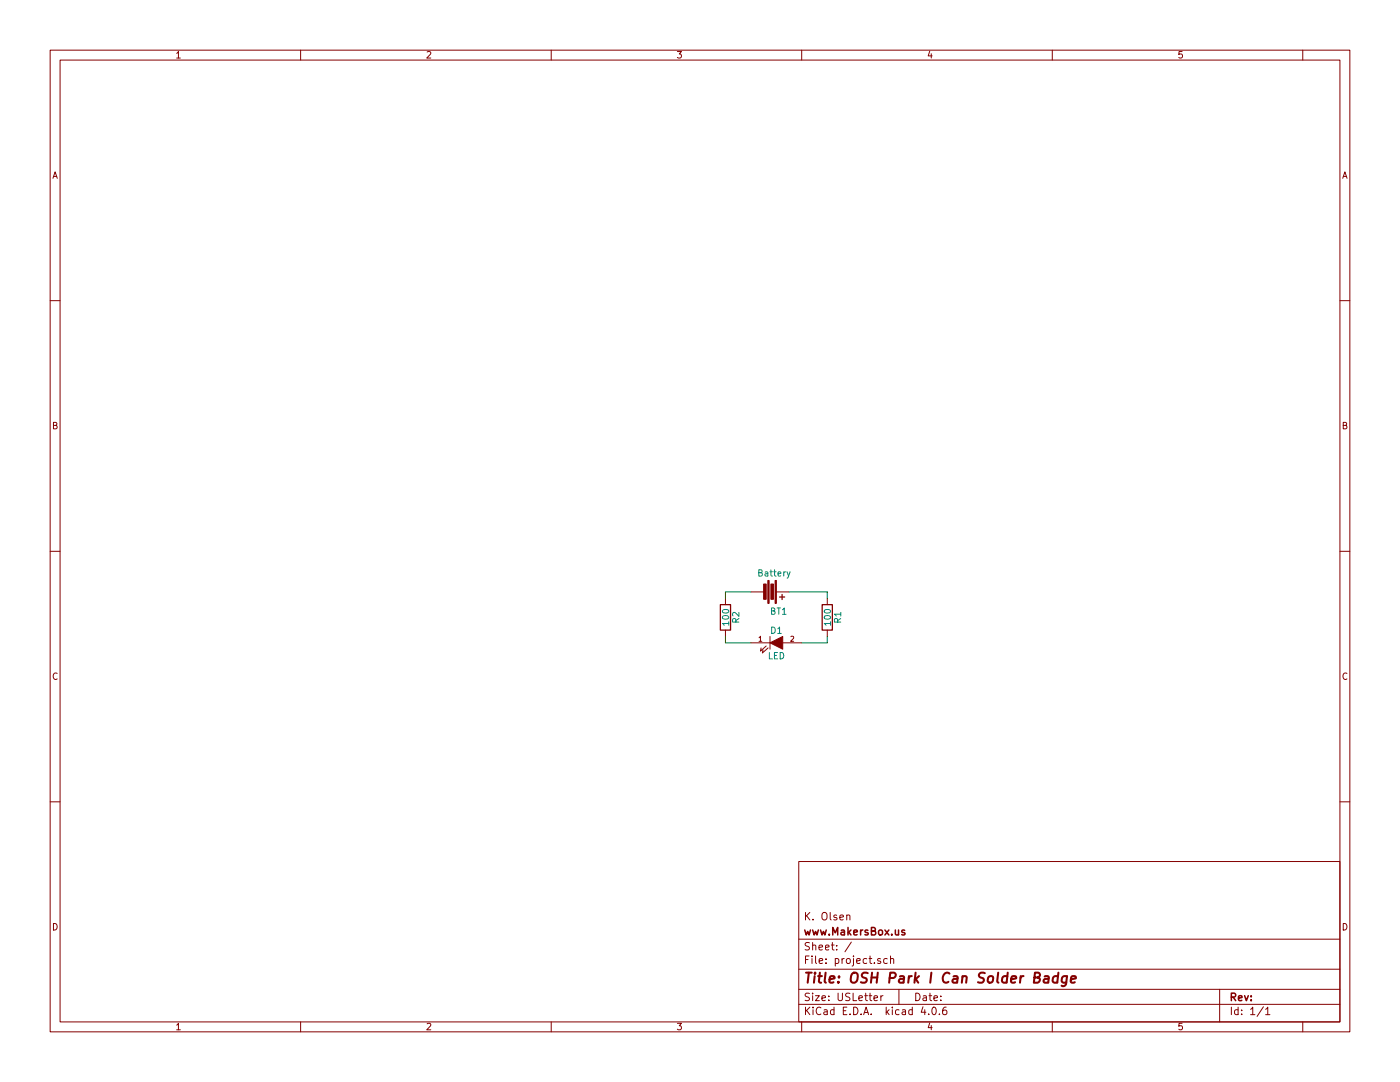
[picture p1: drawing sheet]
<svg xmlns="http://www.w3.org/2000/svg" width="279mm" height="216mm" viewBox="0 0 279 216" stroke-linecap="round" stroke-linejoin="round" font-family="sans-serif">
<g fill="none" stroke="#840000" stroke-width=".2">
<path d="M10 10h259.4v195.9h-259.4zM12 12h255.4v191.9h-255.4zM60 10v2M110 10v2M160 10v2M210 10v2M260 10v2M10 60h2M267.4 60h2M10 110h2M144.8 119.4v1.3M149.9 118.1h2.5"/>
<path d="M154.9 118.1h2.6M165.1 119.4v1.3M267.4 110h2M144.8 125.7v1.3M149.9 128.3h3.8M152.9 128.9l-1.1 1 .1-.6M153.3 129.3l-1.2 1 .2-.6M153.7 127v2.5M156.2 128.3h3.8M165.1 125.7v1.3M10 160h2M267.4 160h2"/>
<path d="M159.4 171.9h108v32h-108zM159.4 197.4h108M159.4 193.4h108M159.4 187.4h108M169 182.7l.2-.1 .4 .1v.9M169.9 188l-1.3 1.9M174.4 199.2l.7-.2v-.2l-.4-.1-.3 .2 .1 .7h.6M175.7 191.3a.37 .37 0 0 0-.6 .2l.1 .2 .5 .1 .1 .2-.2 .3-.5-.1M175.8 198.7v1M176.2 198.7l-.4 .3M177.1 191.3h-.5l-.2 .2v.6l.2 .2 .5-.1M177.7 191.4l.2-.1h.4l.1 1"/>
<path d="M177.7 190.8v1.5M179.4 197.4v3M243.4 197.4v6.5M60 203.9v2M110 203.9v2M159.4 200.4h108M160 203.9v2M184.2 200.9l-.4 1.1h1M185.3 202.3v.2M186.1 201.1l.2-.1a.8 .8 0 0 1 .6 .7 .8 .8 0 0 1-.6 .8l-.2-.2-.1-.4zM187.5 202.3v.2M188.8 201h-.4a1.11 1.11 0 0 0-.1 1.4l.4 .1 .2-.2 .1-.5-.3-.3-.4 .1-.2 .2"/>
<path d="M210 203.9v2M252.1 200.9l-1.2 1.9M252.6 201.4l.4-.4v1.5M252.6 202.5h.8M260 203.9v2"/>
</g>
<path d="M208.5 194.8h.7v1.3M209.3 195.2l-.7 .1a.4 .4 0 0 0-.3 .4 .4 .4 0 0 0 .2 .4l.7-.1M211.2 194.8a.7 .7 0 0 0-1.1 .3v.8l.3 .2 .6-.1M211.2 194.1l-.2 2M213 194.8l-.4 1.8a.53 .53 0 0 1-.7 .1M213 194.8a.7 .7 0 0 0-1.1 .3v.8l.3 .2 .6-.1M213.7 195.4l1-.2v-.4h-.8l-.2 1 .2 .3 .6-.1" fill="none" stroke="#840000" stroke-width=".41"/>
<path d="M155.6 119.1h1M156.1 118.6v1M143.8 120.7h2v5h-2zM164.1 120.7h2v5h-2z" fill="none" stroke="#840000" stroke-width=".25"/>
<g fill="#840000" stroke="#840000" stroke-width=".2">
<path d="M153.2 115.8h.3v4.6h-.3z"/>
<path d="M154.7 115.8h.2v4.6h-.2z"/>
<path d="M152.4 116.5h.5v3.1h-.5z"/>
<path d="M153.8 116.5h.6v3.1h-.6z"/>
<path d="M153.7 128.3l2.5-1.3v2.5z"/>
</g>
<path d="M157.7 114.1l-.4 1.2-.2 .1" fill="none" stroke="#008484" stroke-width=".2"/>
<path d="M149.9 118.1h-5.1v1.3M157.5 118.1h7.6v1.3M144.8 127v1.3h5.1M165.1 127v1.3h-5.1" fill="none" stroke="#008400" stroke-width=".2"/>
<text font-size="2.8" fill="#840000" x="160.4" y="196.2">Title: OSH Park I Can Solder Badge</text>
<g font-size="2.1" fill="#840000">
<text x="160.4" y="183.6">K. Olsen</text>
<text x="160.4" y="189.6">Sheet: /</text>
<text x="160.4" y="186.6">www.MakersBox.us</text>
<text x="160.4" y="192.3">File: project.sch</text>
<text x="160.4" y="202.5">KiCad E.D.A. kicad 4.0.6</text>
<text x="160.4" y="199.7">Size: USLetter</text>
<text x="182.4" y="199.7">Date:</text>
<text x="245.4" y="199.7">Rev:</text>
<text x="245.4" y="202.5">Id: 1/1</text>
</g>
<g font-size="1.8" fill="#840000">
<text x="35" y="11.6">1</text>
<text x="85" y="11.6">2</text>
<text x="135" y="11.6">3</text>
<text x="185" y="11.6">4</text>
<text x="235" y="11.6">5</text>
<text x="10.4" y="35.6">A</text>
<text x="267.8" y="35.6">A</text>
<text x="10.4" y="85.6">B</text>
<text x="267.8" y="85.6">B</text>
<text x="10.4" y="135.6">C</text>
<text x="267.8" y="135.6">C</text>
<text x="10.4" y="185.6">D</text>
<text x="267.8" y="185.6">D</text>
<text x="35" y="205.5">1</text>
<text x="85" y="205.5">2</text>
<text x="135" y="205.5">3</text>
<text x="185" y="205.5">4</text>
<text x="235" y="205.5">5</text>
</g>
<g font-size="1.8" fill="#008484">
<text x="151.4" y="115">Battery</text>
<text x="145.5" y="124.7" transform="rotate(-90 145.5 124.7)">100</text>
<text x="147.5" y="124.3" transform="rotate(-90 147.5 124.3)">R2</text>
<text x="153.7" y="122.6">BT1</text>
<text x="165.8" y="124.7" transform="rotate(-90 165.8 124.7)">100</text>
<text x="167.8" y="124.3" transform="rotate(-90 167.8 124.3)">R1</text>
<text x="153.2" y="131.5">LED</text>
<text x="153.8" y="126.4">D1</text>
</g>
<g font-size="1.4" fill="#840000">
<text x="151.4" y="128">1</text>
<text x="157.7" y="128">2</text>
</g>
</svg>
